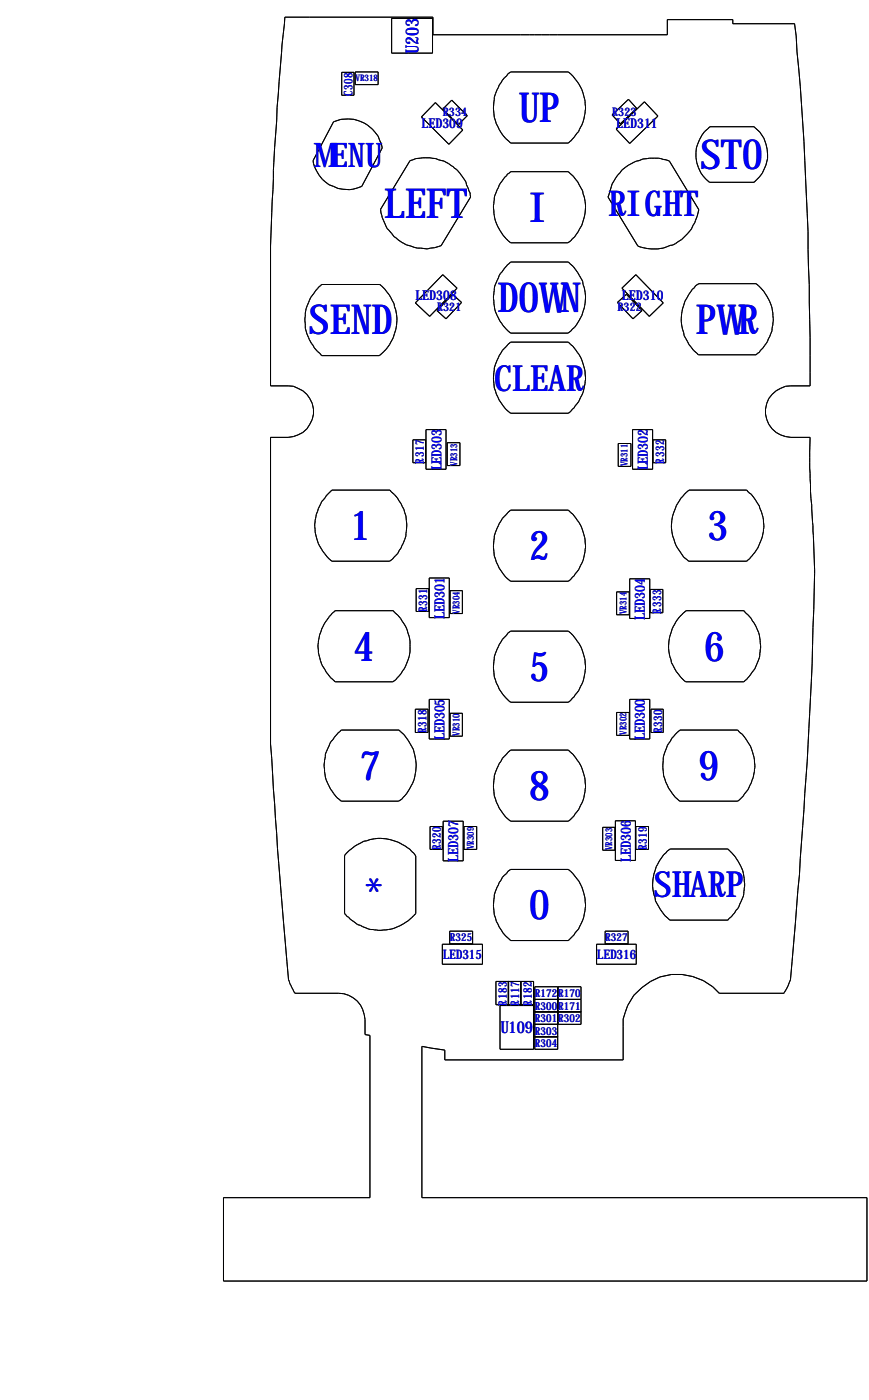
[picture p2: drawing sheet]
<svg xmlns="http://www.w3.org/2000/svg" width="180mm" height="290mm" viewBox="0 0 180 290" stroke-linecap="round" stroke-linejoin="round" font-family="sans-serif">
<g fill="none" stroke="#000" stroke-width=".21">
<path d="M59 3.6h30.6v3.6h48.5v-3.1h13.6v.8h12.8a548.3 548.3 0 0 1 2.8 50.4l.4 14.5v10.1h-4a5.3 5.3 0 0 0-5.3 5.4 5.3 5.3 0 0 0 5.3 5.3h4a180.7 180.7 0 0 0 .6 18.3v1.1a145.5 145.5 0 0 1 0 20 1162.6 1162.6 0 0 1-3.7 61.3l-1 11.6-1.4 2.8h-13.3a11.4 11.4 0 0 0-11.7-3.5 11.4 11.4 0 0 0-8.2 8.9v8.4h-36.9v-2l-4.8-.8v31.4h92.1v17.2h-133.1v-17.2h30.3v-33.6l-1-.2a8.5 8.5 0 0 0-1.7-7 5.5 5.5 0 0 0-3.9-1.6h-8.9l-1.1-2-.3-.8-2.3-27.1-1.4-21.7v-63.5h3.6a5.3 5.3 0 0 0 5.3-5.3 5.3 5.3 0 0 0-5.3-5.4h-3.6v-28.9l.5-11.7a159.2 159.2 0 0 1 .8-14.2v-2.8l1.1-13zM70.7 15h2.6v4.7h-2.6zM73.5 14.9h4.8v2.6h-4.8zM81.1 3.8h8.4v7.2h-8.4zM105.1 15.3l.6-.4h11.9a9.5 9.5 0 0 1 0 14.7h-11.9a9.3 9.3 0 0 1-.9-13.9zM69 25.2a7.3 7.3 0 0 1 10.1 5.4l-4.2 8a7.1 7.1 0 0 1-9.3-3.1l-.5-.9-.3-1.3zM84.9 33.3a9.1 9.1 0 0 1 6.6 0 9.6 9.6 0 0 1 5.9 7.5l-6.1 10.1-1.4 .4a9.3 9.3 0 0 1-11-7.2l-.1-.8zM90.1 21.3l5.7 5.6-2.9 3-5.7-5.7zM93.5 20.7l3.2 3.3-1.8 1.8-3.3-3.2zM105 36.1l.7-.5h11.9a9.3 9.3 0 0 1-.1 14.7h-11.8a9.6 9.6 0 0 1-2.1-12.4zM126.7 23.8l3.4-3.2 1.7 1.8-3.4 3.3zM127.5 26.8l5.9-5.7 2.8 2.9-5.9 5.7z"/>
<path d="M128.7 35.2a9.7 9.7 0 0 1 8.1-2.3l1.7 .5 6.1 10a11.3 11.3 0 0 1-3.5 6.2l-.9 .6a10.2 10.2 0 0 1-6.2 1.3l-2-.5-6.2-10.2a11.7 11.7 0 0 1 2.9-5.6zM145.8 27.3l1.1-1.1h9.2a7.3 7.3 0 0 1 0 11.6h-9.3a7.2 7.2 0 0 1-1-10.5zM66 59.4l.6-.5h12a9.3 9.3 0 0 1-.1 14.8h-11.9a12.2 12.2 0 0 1-3.4-5.7 13.1 13.1 0 0 1 .4-4.8 10.7 10.7 0 0 1 2.4-3.8zM91.6 56.9l3 2.8-5.7 5.8-2.9-2.8zM105 54.9l.7-.6h11.9a10.1 10.1 0 0 1 3.6 7 9.6 9.6 0 0 1-3.7 7.7h-11.8a9.4 9.4 0 0 1-.7-14.1zM128.7 59.7l2.9-2.8 5.7 5.8-2.9 2.8zM144 59.2l.6-.4h11.9a9.5 9.5 0 0 1 0 14.7h-11.9a9.3 9.3 0 0 1-.9-13.9zM93.7 61l1.8 1.7-3.2 3.3-1.8-1.7zM105.1 71.4l.6-.5h11.9a9.5 9.5 0 0 1 0 14.7h-11.9a9.4 9.4 0 0 1-.6-14.2zM127.8 62.7l1.9-1.7 3.2 3.3-1.9 1.7zM85.5 91.1h2.6v4.7h-2.6zM88.2 89h4.1v8.2h-4.1z"/>
<path d="M92.6 91.7h2.6v4.7h-2.6zM128 91.9h2.6v4.7h-2.6zM130.9 89h4.2v8.2h-4.2zM135.2 91.1h2.6v4.7h-2.6zM67.5 102.7l1.2-1.2h12a9.5 9.5 0 0 1-.1 14.7h-11.9a9.3 9.3 0 0 1-1.2-13.5zM88.8 119.7h4.2v8.2h-4.2zM105.1 106.2l.6-.5h11.9a9.5 9.5 0 0 1 0 14.7h-11.9a9.4 9.4 0 0 1-.6-14.2zM130.3 119.9h4.2v8.2h-4.2zM141.7 102.4l.9-.9h11.9a9.6 9.6 0 0 1 3.3 9.8 10.1 10.1 0 0 1-3.3 4.9h-12a6.5 6.5 0 0 1-2.3-2.7 9.3 9.3 0 0 1 1.5-11.1zM68.8 127l.6-.5h12a10.3 10.3 0 0 1 3.5 6.3 8.7 8.7 0 0 1-1.6 6.1l-1.4 1.9-.6 .4h-11.9a9.3 9.3 0 0 1-.9-13.9zM86.1 121.9h2.7v4.8h-2.7zM93.2 122.3h2.5v4.8h-2.5z"/>
<path d="M105.1 131.1l.6-.4h11.9a9.4 9.4 0 0 1 0 14.8h-11.9a9.3 9.3 0 0 1-.9-13.9zM127.6 122.6h2.6v4.7h-2.6zM134.6 122.1h2.6v4.8h-2.6zM140.7 127.8l1.3-1.3h12a9.6 9.6 0 0 1 0 14.7h-12.1a9.3 9.3 0 0 1-1.2-13.4zM70 151.8l.6-.6h12a9.3 9.3 0 0 1 2.3 12l-1.1 1.6-.6 .7-.7 .4h-11.9a9.4 9.4 0 0 1-.6-14.1zM86 146.9h2.6v4.8h-2.6zM88.8 144.9h4.2v8.2h-4.2zM93.2 147.7h2.5v4.8h-2.5zM105.1 155.9l.6-.5h11.9a9.5 9.5 0 0 1 0 14.7h-11.9a9.4 9.4 0 0 1-.6-14.2zM127.6 147.6h2.6v4.7h-2.6zM130.3 144.9h4.2v8.2h-4.2zM134.7 146.9h2.6v4.8h-2.6z"/>
<path d="M140.2 151.7l.5-.5h12a10.2 10.2 0 0 1 3.5 6.6 9.8 9.8 0 0 1-3.5 8.1h-12a9.5 9.5 0 0 1-.5-14.2zM71.6 176.9a9.4 9.4 0 0 1 14.4 .4v11.9a9.6 9.6 0 0 1-14.7 0v-12zM89 171.2h2.6v4.7h-2.6zM91.7 170.1h4.2v8.2h-4.2zM96 171.2h2.7v4.7h-2.7zM124.7 171.4h2.6v4.7h-2.6zM127.4 170h4.1v8.2h-4.1zM131.6 171.2h2.6v4.7h-2.6zM137.4 177l1.3-1.1h12a9.5 9.5 0 0 1 .5 14.1l-.5 .6h-12.1a10.1 10.1 0 0 1-3.5-7 10.4 10.4 0 0 1 2.3-6.6zM91.6 195.6h8.3v4.1h-8.3zM93.1 192.9h4.7v2.6h-4.7zM105.1 180.5l.6-.4h11.9a9.3 9.3 0 0 1 1.2 13.5l-1.2 1.2h-11.9a9.4 9.4 0 0 1-1.3-13.5z"/>
<path d="M123.5 195.6h8.2v4.1h-8.2zM125.3 192.9h4.7v2.6h-4.7zM102.6 203.3h7.8v4.8h-7.8zM103.5 208.3h6.9v9h-6.9zM105.2 203.3v4.8M105.3 203.3v4.8M107.8 203.3v4.8M110.7 207h4.7M110.7 204.4h4.7v12.9h-4.7zM110.7 209.6h4.7M110.7 209.5h4.7M110.7 212.2h4.7"/>
<path d="M110.7 214.8h4.7M110.7 214.7h4.7M115.5 207h4.8M115.5 204.4h4.8v7.8h-4.8zM115.5 209.6h4.8M115.5 209.5h4.8"/>
</g>
<g font-size="8.6">
<text x="107.3" y="25.2">UP</text>
<text x="145" y="35">STO</text>
<text x="79.5" y="45.1">LEFT</text>
<text x="109.5" y="45.9">I</text>
<text x="103" y="64.7">DOWN</text>
<text x="64" y="69.3">SEND</text>
<text x="144" y="69.1">PWR</text>
<text x="72.5" y="111.9">1</text>
<text x="146.4" y="111.9">3</text>
<text x="109.5" y="116.1">2</text>
<text x="73.2" y="136.8">4</text>
<text x="145.7" y="136.8">6</text>
<text x="109.5" y="141.1">5</text>
<text x="74.5" y="161.6">7</text>
<text x="144.6" y="161.6">9</text>
<text x="109.5" y="165.8">8</text>
<text x="81.8" y="185.3" transform="rotate(-90 81.8 185.3)">*</text>
<text x="109.5" y="190.4">0</text>
</g>
<g font-size="7.5">
<text x="102.3" y="80.9">CLEAR</text>
<text x="135.3" y="185.8">SHARP</text>
</g>
<text font-size="7.4" x="125.9" y="44.8">RIGHT</text>
<text font-size="7" x="64.9" y="34.5">MENU</text>
<text font-size="3.7" x="86.6" y="11.2" transform="rotate(-90 86.6 11.2)">U203</text>
<text font-size="3.4" x="103.6" y="214">U109</text>
<g font-size="2.9">
<text x="91.4" y="97.5" transform="rotate(-90 91.4 97.5)">LED303</text>
<text x="134.1" y="97.5" transform="rotate(-90 134.1 97.5)">LED302</text>
<text x="92" y="128.2" transform="rotate(-90 92 128.2)">LED301</text>
<text x="133.5" y="128.4" transform="rotate(-90 133.5 128.4)">LED304</text>
<text x="92" y="153.3" transform="rotate(-90 92 153.3)">LED305</text>
<text x="133.5" y="153.3" transform="rotate(-90 133.5 153.3)">LED300</text>
<text x="94.9" y="178.6" transform="rotate(-90 94.9 178.6)">LED307</text>
<text x="130.6" y="178.5" transform="rotate(-90 130.6 178.5)">LED306</text>
</g>
<g font-size="2.8">
<text x="87.2" y="26.6">LED309</text>
<text x="127.5" y="26.4">LED311</text>
<text x="86" y="62.2">LED308</text>
<text x="128.7" y="62.2">LED310</text>
</g>
<g font-size="2.7">
<text x="91.6" y="198.5">LED315</text>
<text x="123.6" y="198.5">LED316</text>
</g>
<g font-size="2.5">
<text x="72.9" y="19.9" transform="rotate(-90 72.9 19.9)">C308</text>
<text x="126.7" y="24">R323</text>
<text x="91.6" y="24.1">R334</text>
<text x="90.5" y="64.4">R321</text>
<text x="127.8" y="64.4">R322</text>
<text x="87.7" y="96" transform="rotate(-90 87.7 96)">R317</text>
<text x="137.4" y="96" transform="rotate(-90 137.4 96)">R332</text>
<text x="88.4" y="126.8" transform="rotate(-90 88.4 126.8)">R331</text>
<text x="136.8" y="127.1" transform="rotate(-90 136.8 127.1)">R333</text>
<text x="88.3" y="151.9" transform="rotate(-90 88.3 151.9)">R318</text>
<text x="137" y="151.9" transform="rotate(-90 137 151.9)">R330</text>
<text x="91.2" y="176.1" transform="rotate(-90 91.2 176.1)">R320</text>
<text x="133.9" y="176.1" transform="rotate(-90 133.9 176.1)">R319</text>
<text x="104.9" y="208.3" transform="rotate(-90 104.9 208.3)">R183</text>
<text x="107.5" y="208.3" transform="rotate(-90 107.5 208.3)">R117</text>
<text x="110.1" y="208.3" transform="rotate(-90 110.1 208.3)">R182</text>
</g>
<g font-size="2.3">
<text x="93.1" y="195">R325</text>
<text x="125.3" y="195">R327</text>
<text x="110.7" y="206.5">R172</text>
<text x="110.7" y="209.1">R300</text>
<text x="115.5" y="206.5">R170</text>
<text x="115.5" y="209.1">R171</text>
<text x="110.7" y="211.7">R301</text>
<text x="110.7" y="214.3">R303</text>
<text x="115.5" y="211.7">R302</text>
<text x="110.7" y="216.8">R304</text>
</g>
<g font-size="1.9">
<text x="73.6" y="16.8">VR318</text>
<text x="94.6" y="96.4" transform="rotate(-90 94.6 96.4)">VR313</text>
<text x="129.9" y="96.6" transform="rotate(-90 129.9 96.6)">VR311</text>
<text x="95.1" y="127.1" transform="rotate(-90 95.1 127.1)">VR304</text>
<text x="129.7" y="127.3" transform="rotate(-90 129.7 127.3)">VR314</text>
<text x="95.1" y="152.4" transform="rotate(-90 95.1 152.4)">VR310</text>
<text x="129.7" y="152.2" transform="rotate(-90 129.7 152.2)">VR302</text>
<text x="98.1" y="175.9" transform="rotate(-90 98.1 175.9)">VR309</text>
<text x="126.7" y="176.1" transform="rotate(-90 126.7 176.1)">VR303</text>
</g>
</svg>
